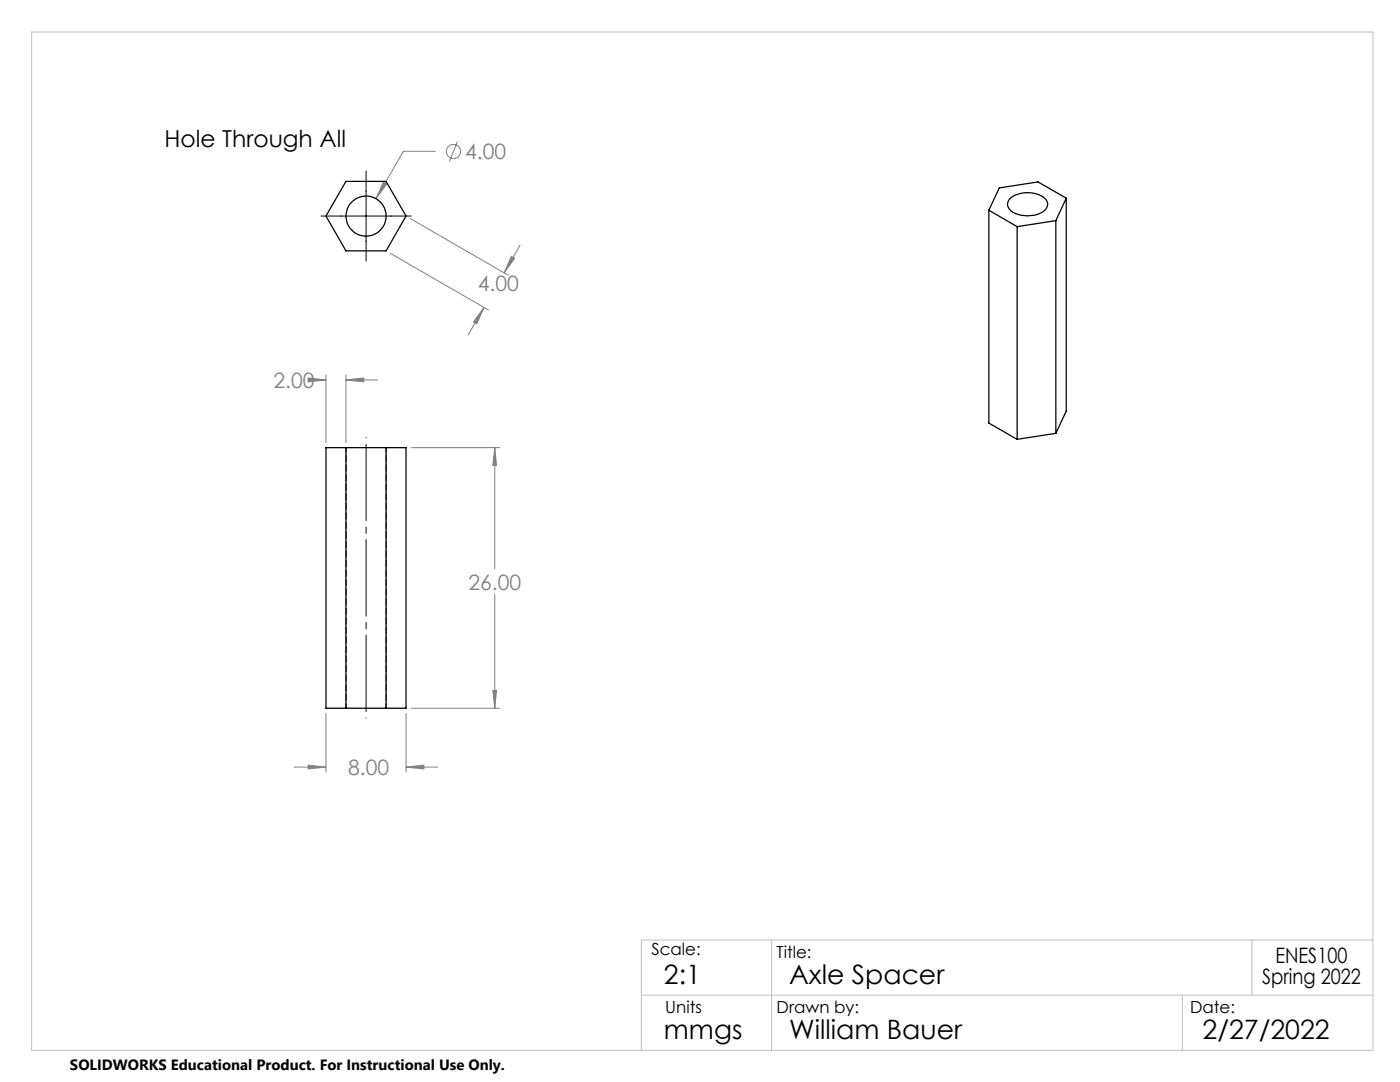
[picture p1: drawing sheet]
<svg xmlns="http://www.w3.org/2000/svg" width="279mm" height="216mm" viewBox="0 0 279 216" stroke-linecap="round" stroke-linejoin="round" font-family="sans-serif">
<g fill="none" stroke="#808080" stroke-width=".2">
<path d="M76.5 36.4l.7 .4-2.2 2.9zM86.9 30.2h-6.4l-5.5 9.5M91.3 28.2l-1.6 4M77.9 50.6l19.6 11.2M81.9 43.6l19.6 11.3M102.1 51.2l.6 .3-2.1 2.9zM103.8 48.9l-3.2 5.5M61.5 75.4l3.6 .4-3.6 .4zM64 75.8h1.1M65.1 74.8v13.5M69 75.8l3.6-.4v.8zM69 74.8v13.5"/>
<path d="M69 75.8h6.4M96.6 61.3l-1.5 3.3-.6-.4zM96.6 61.3l-3.2 5.6M82.1 89.3h17.6M98.7 89.3l.4 3.6h-.7zM98.7 89.3v24.2M98.7 118.6v22.7M98.4 137.8h.7l-.4 3.5zM58.7 153.1h6.4M61.5 152.7l3.6 .4-3.6 .3zM65.1 142.3v11.8M81 153.1l3.6-.4v.7z"/>
<path d="M81 142.3v11.8M81 153.1h6.4M82.1 141.3h17.6"/>
<circle cx="90.5" cy="30.2" r="1.42"/>
</g>
<path d="M73.1 143.3v-56" fill="none" stroke="#000" stroke-width=".2" stroke-dasharray="15.2 1.3 1.3 1.3" stroke-dashoffset="-1.3"/>
<path d="M73.1 34.1v18M64.1 43.1h18" fill="none" stroke="#000" stroke-width=".2"/>
<path d="M6.3 6.4h267.7v203.2h-267.7zM128 198.6h146M154 187.6v22M236 198.6v11M249.8 187.6v11M274 187.6h-146v22" fill="none" stroke="#c0c0c0" stroke-width=".2"/>
<path d="M98.4 137.8h.7l-.4 3.5zM98.7 89.3l.4 3.6h-.7zM61.5 75.4l3.6 .4-3.6 .4zM69 75.8l3.6-.4v.8zM61.5 152.7l3.6 .4-3.6 .3zM81 153.1l3.6-.4v.7zM76.5 36.4l-1.5 3.3 2.2-2.9zM96.6 61.3l-1.5 3.3-.6-.4zM102.1 51.2l.6 .3-2.1 2.9z" fill="#808080"/>
<g fill="none" stroke="#000" stroke-width=".25">
<path d="M69 36.2h8l4 6.9-4 7h-8l-3.9-7zM201.5 39.7a5.7 5.7 0 0 1 7.3 .2 1.79 1.79 0 0 1-1.2 2.6 6 6 0 0 1-6.1-.7 1.53 1.53 0 0 1 0-2.1zM212.8 39.5l-5.6-3.2-7.8 1.2-2.1 4.4M212.8 39.5l-2.1 4.5M212.8 39.5v42.5l-2.1 4.5M197.3 41.9l5.7 3.3M197.3 41.9v42.5l5.7 3.3M203 45.2v42.5M210.7 44v42.5M210.7 44l-7.7 1.2M65.1 89.3h15.9v52h-15.9zM69 89.3v52"/>
<path d="M77 89.3v52M210.7 86.5l-7.7 1.2"/>
<circle cx="73" cy="43.1" r="4"/>
</g>
<path d="M69.1 89.3v52M77.1 141.3v-52" fill="none" stroke="#000" stroke-width=".2" stroke-dasharray="1.3 .6" stroke-dashoffset=".4"/>
<g font-size="5.3">
<text x="132.5" y="196.4">2:1</text>
<text x="157.5" y="196.4">Axle Spacer</text>
<text x="132.5" y="207.4">mmgs</text>
<text x="157.5" y="207.4">William Bauer</text>
<text x="240" y="207.4">2/27/2022</text>
</g>
<text font-size="4.7" x="32.8" y="29.4">Hole Through All</text>
<g font-size="4.2" fill="#808080">
<text x="92.8" y="31.8">4.00</text>
<text x="95.4" y="58">4.00</text>
<text x="54.6" y="77.4">2.00</text>
<text x="93.5" y="117.6">26.00</text>
<text x="69.5" y="154.6">8.00</text>
</g>
<g font-size="4.2">
<text x="251.9" y="196.4">Spring 2022</text>
<text x="254.6" y="192.2">ENES100</text>
</g>
<g font-size="3.3">
<text x="130" y="190.6">Scale:</text>
<text x="155" y="191.2">Title:</text>
<text x="132.8" y="202.2">Units</text>
<text x="155" y="202.2">Drawn by:</text>
<text x="237.5" y="202.2">Date:</text>
</g>
<text font-size="3" x="14" y="213.5">SOLIDWORKS Educational Product. For Instructional Use Only.</text>
</svg>
